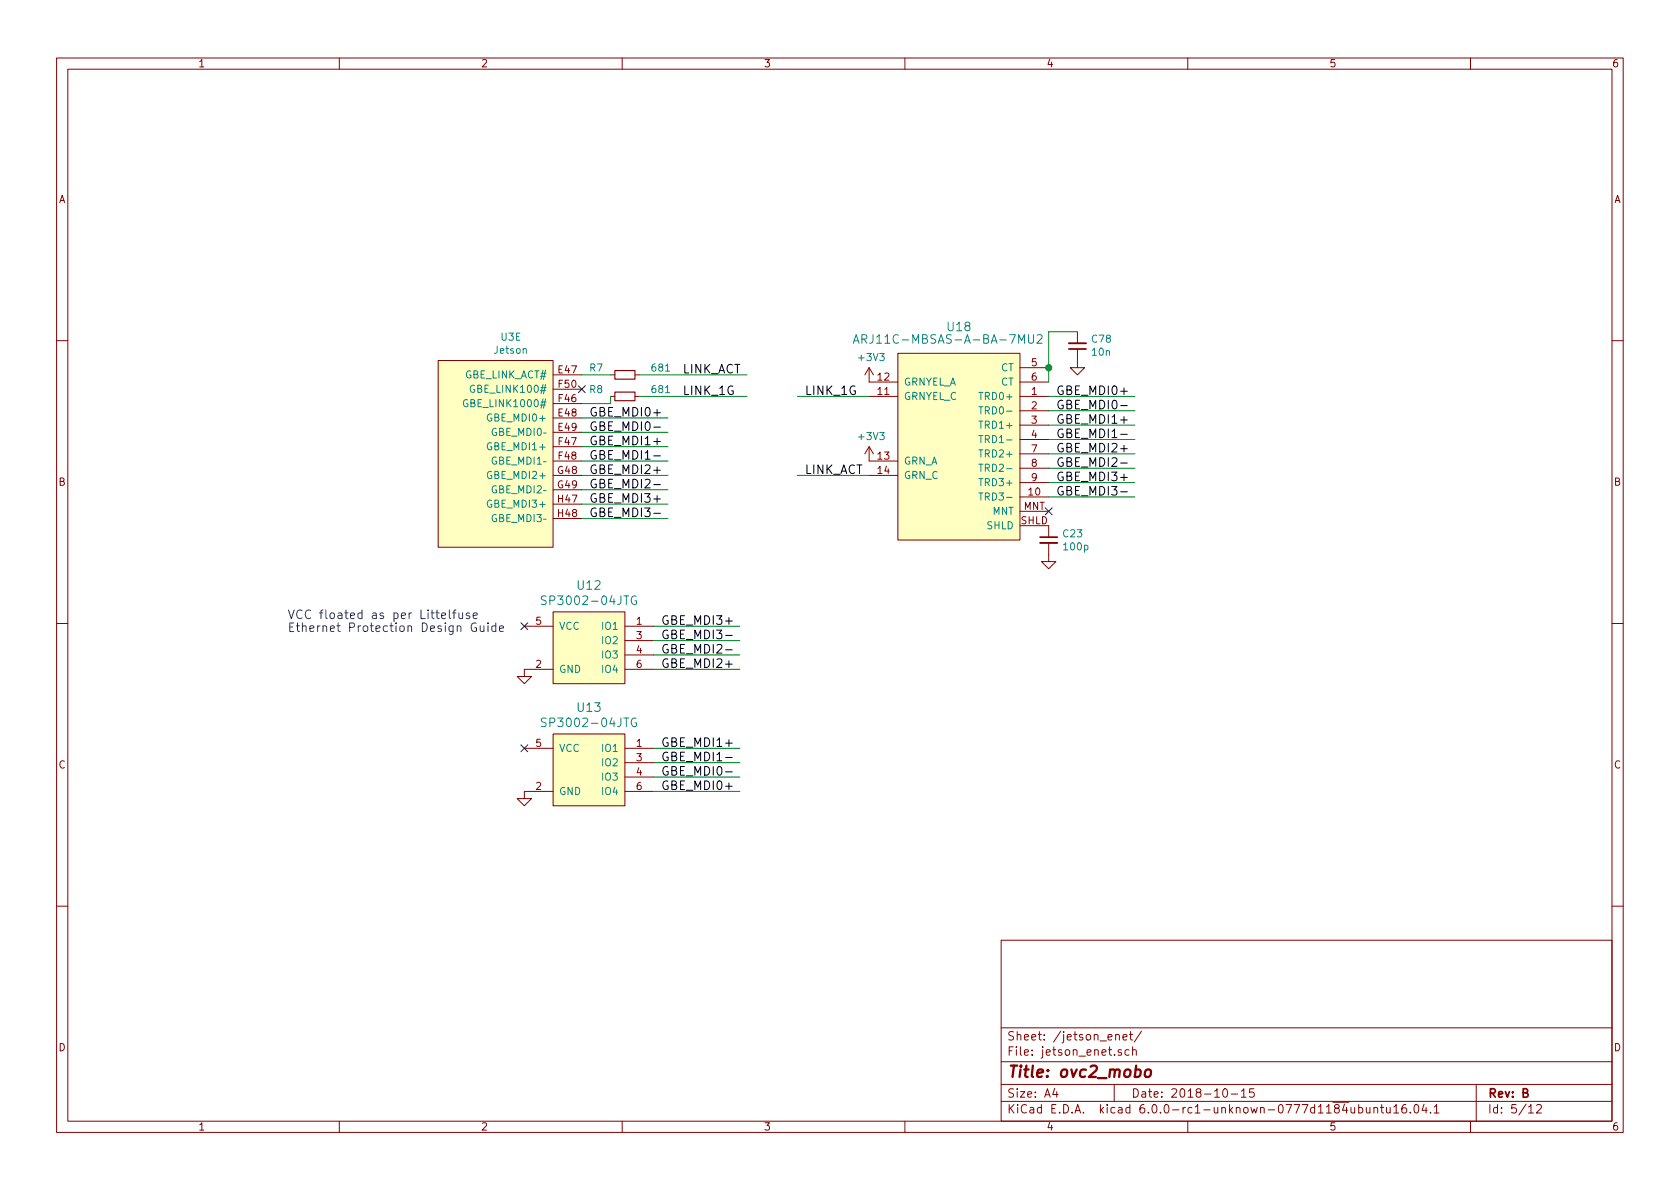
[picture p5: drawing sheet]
EESchema Schematic File Version 4
LIBS:ovc2_mobo-cache
EELAYER 28 0
EELAYER END
$Descr A4 11693 8268
encoding utf-8
Sheet 5 12
Title "ovc2_mobo"
Date "2018-10-15"
Rev "B"
Comp ""
Comment1 ""
Comment2 ""
Comment3 ""
Comment4 ""
$EndDescr
$Comp
L tx2:Jetson U3
U 5 1
P 3050 3100
F 0 "U3" H 3556 3865 50  0000 C CNN
F 1 "Jetson" H 3556 3774 50  0000 C CNN
F 2 "Jetson:JETSON_TX" H 3050 3100 50  0001 C CNN
F 3 "" H 3050 3100 50  0001 C CNN
F 4 "samtec" H 3050 3100 50  0001 C CNN "D1"
F 5 "SEAM-50-03.5-S-08-2-A-K-TR" H 3050 3100 50  0001 C CNN "D1PN"
F 6 "Samtec" H 3050 3100 50  0001 C CNN "MFN"
F 7 "SEAM-50-03.5-S-08-2-A-K-TR" H 3556 3965 50  0001 C CNN "MPN"
F 8 "no" H 3556 3965 50  0001 C CNN "Substitution OK?"
	5    3050 3100
	1    0    0    -1  
$EndComp
$Comp
L power:+3V3 #PWR038
U 1 1
P 6050 2650
F 0 "#PWR038" H 6050 2500 50  0001 C CNN
F 1 "+3V3" H 6065 2823 50  0000 C CNN
F 2 "" H 6050 2650 50  0001 C CNN
F 3 "" H 6050 2650 50  0001 C CNN
	1    6050 2650
	1    0    0    -1  
$EndComp
$Comp
L power:+3V3 #PWR039
U 1 1
P 6050 3200
F 0 "#PWR039" H 6050 3050 50  0001 C CNN
F 1 "+3V3" H 6065 3373 50  0000 C CNN
F 2 "" H 6050 3200 50  0001 C CNN
F 3 "" H 6050 3200 50  0001 C CNN
	1    6050 3200
	1    0    0    -1  
$EndComp
$Comp
L device:R_Small R7
U 1 1
P 4350 2600
F 0 "R7" V 4300 2400 50  0000 C CNN
F 1 "681" V 4300 2850 50  0000 C CNN
F 2 "Resistor_SMD:R_0402_1005Metric" H 4350 2600 50  0001 C CNN
F 3 "" H 4350 2600 50  0001 C CNN
F 4 "digikey" H 4300 2500 50  0001 C CNN "D1"
F 5 "P681L" H 4300 2500 50  0001 C CNN "D1PN"
F 6 "Panasonic" H 4300 2500 50  0001 C CNN "MFN"
F 7 "ERJ-2RKF6810X" H 4300 2500 50  0001 C CNN "MPN"
F 8 "yes" H 4300 2500 50  0001 C CNN "Substitution OK?"
F 9 "1%" H 4300 2500 50  0001 C CNN "Tolerance"
	1    4350 2600
	0    1    1    0   
$EndComp
$Comp
L device:R_Small R8
U 1 1
P 4350 2750
F 0 "R8" V 4300 2550 50  0000 C CNN
F 1 "681" V 4300 3000 50  0000 C CNN
F 2 "Resistor_SMD:R_0402_1005Metric" H 4350 2750 50  0001 C CNN
F 3 "" H 4350 2750 50  0001 C CNN
F 4 "digikey" H 4300 2650 50  0001 C CNN "D1"
F 5 "P681L" H 4300 2650 50  0001 C CNN "D1PN"
F 6 "Panasonic" H 4300 2650 50  0001 C CNN "MFN"
F 7 "ERJ-2RKF6810X" H 4300 2650 50  0001 C CNN "MPN"
F 8 "yes" H 4300 2650 50  0001 C CNN "Substitution OK?"
F 9 "1%" H 4300 2650 50  0001 C CNN "Tolerance"
	1    4350 2750
	0    1    1    0   
$EndComp
$Comp
L device:C_Small C23
U 1 1
P 7300 3750
F 0 "C23" H 7392 3796 50  0000 L CNN
F 1 "100p" H 7392 3705 50  0000 L CNN
F 2 "Capacitor_SMD:C_0805_2012Metric" H 7300 3750 50  0001 C CNN
F 3 "" H 7300 3750 50  0001 C CNN
F 4 "digikey" H 7392 3896 50  0001 C CNN "D1"
F 5 "399-5825" H 7392 3896 50  0001 C CNN "D1PN"
F 6 "KEMET" H 7392 3896 50  0001 C CNN "MFN"
F 7 "C0805X101KDRACTU" H 7392 3896 50  0001 C CNN "MPN"
F 8 "yes" H 7392 3896 50  0001 C CNN "Substitution OK?"
F 9 "X7R" H 7392 3896 50  0001 C CNN "Thermal"
F 10 "10%" H 7392 3896 50  0001 C CNN "Tolerance"
F 11 "1000 V" H 7392 3896 50  0001 C CNN "Voltage"
	1    7300 3750
	1    0    0    -1  
$EndComp
$Comp
L power:GND #PWR037
U 1 1
P 7300 3850
F 0 "#PWR037" H 7300 3600 50  0001 C CNN
F 1 "GND" H 7305 3677 50  0001 C CNN
F 2 "" H 7300 3850 50  0001 C CNN
F 3 "" H 7300 3850 50  0001 C CNN
	1    7300 3850
	1    0    0    -1  
$EndComp
$Comp
L tvs:SP3002-04JTG U12
U 1 1
P 4100 4500
F 0 "U12" H 4100 4937 60  0000 C CNN
F 1 "SP3002-04JTG" H 4100 4831 60  0000 C CNN
F 2 "TO_SOT_Packages_SMD:SOT-363_SC-70-6" H 4100 4500 60  0001 C CNN
F 3 "" H 4100 4500 60  0001 C CNN
F 4 "digikey" H 4100 5037 50  0001 C CNN "D1"
F 5 "F2916" H 4100 5037 50  0001 C CNN "D1PN"
F 6 "Littelfuse" H 4100 5037 50  0001 C CNN "MFN"
F 7 "SP3002-04JTG" H 4100 4500 60  0001 C CNN "MPN"
F 8 "yes" H 4100 5037 50  0001 C CNN "Substitution OK?"
	1    4100 4500
	1    0    0    -1  
$EndComp
$Comp
L power:GND #PWR089
U 1 1
P 3650 4650
F 0 "#PWR089" H 3650 4400 50  0001 C CNN
F 1 "GND" H 3655 4477 50  0001 C CNN
F 2 "" H 3650 4650 50  0001 C CNN
F 3 "" H 3650 4650 50  0001 C CNN
	1    3650 4650
	1    0    0    -1  
$EndComp
$Comp
L tvs:SP3002-04JTG U13
U 1 1
P 4100 5350
F 0 "U13" H 4100 5787 60  0000 C CNN
F 1 "SP3002-04JTG" H 4100 5681 60  0000 C CNN
F 2 "TO_SOT_Packages_SMD:SOT-363_SC-70-6" H 4100 5350 60  0001 C CNN
F 3 "" H 4100 5350 60  0001 C CNN
F 4 "digikey" H 4100 5887 50  0001 C CNN "D1"
F 5 "F2916" H 4100 5887 50  0001 C CNN "D1PN"
F 6 "Littelfuse" H 4100 5887 50  0001 C CNN "MFN"
F 7 "SP3002-04JTG" H 4100 5350 60  0001 C CNN "MPN"
F 8 "yes" H 4100 5887 50  0001 C CNN "Substitution OK?"
	1    4100 5350
	1    0    0    -1  
$EndComp
$Comp
L power:GND #PWR090
U 1 1
P 3650 5500
F 0 "#PWR090" H 3650 5250 50  0001 C CNN
F 1 "GND" H 3655 5327 50  0001 C CNN
F 2 "" H 3650 5500 50  0001 C CNN
F 3 "" H 3650 5500 50  0001 C CNN
	1    3650 5500
	1    0    0    -1  
$EndComp
$Comp
L ethernet:ARJ11C-MBSAS-A-BA-7MU2 U18
U 1 1
P 6900 3350
F 0 "U18" H 6675 4437 60  0000 C CNN
F 1 "ARJ11C-MBSAS-A-BA-7MU2" H 6600 4350 60  0000 C CNN
F 2 "Ethernet:ARJ11C-MBSAS-A-BA-7MU2" H 6900 3350 60  0001 C CNN
F 3 "" H 6900 3350 60  0001 C CNN
F 4 "digikey" H 6675 4537 50  0001 C CNN "D1"
F 5 "ARJ11C-MBSAS-A-BA-7MU2" H 6675 4537 50  0001 C CNN "D1PN"
F 6 "Abracon" H 6675 4537 50  0001 C CNN "MFN"
F 7 "ARJ11C-MBSAS-A-BA-7MU2" H 6675 4537 50  0001 C CNN "MPN"
F 8 "no" H 6675 4537 50  0001 C CNN "Substitution OK?"
	1    6900 3350
	1    0    0    -1  
$EndComp
$Comp
L device:C_Small C78
U 1 1
P 7500 2400
F 0 "C78" H 7408 2354 50  0000 R CNN
F 1 "10n" H 7408 2445 50  0000 R CNN
F 2 "Capacitor_SMD:C_0402_1005Metric" H 7500 2400 50  0001 C CNN
F 3 "" H 7500 2400 50  0001 C CNN
F 4 "Element14" H 7408 2454 50  0001 C CNN "D1"
F 5 "2525065" H 7408 2454 50  0001 C CNN "D1PN"
F 6 "TDK" H 7408 2454 50  0001 C CNN "MFN"
F 7 "C1005X7S2A103K050BB" H 7408 2454 50  0001 C CNN "MPN"
F 8 "yes" H 7408 2454 50  0001 C CNN "Substitution OK?"
F 9 "X7S" H 7408 2454 50  0001 C CNN "Thermal"
F 10 "10%" H 7408 2454 50  0001 C CNN "Tolerance"
F 11 "100 V" H 7408 2454 50  0001 C CNN "Voltage"
	1    7500 2400
	-1   0    0    1   
$EndComp
$Comp
L power:GND #PWR0156
U 1 1
P 7500 2500
F 0 "#PWR0156" H 7500 2250 50  0001 C CNN
F 1 "GND" H 7505 2327 50  0001 C CNN
F 2 "" H 7500 2500 50  0001 C CNN
F 3 "" H 7500 2500 50  0001 C CNN
	1    7500 2500
	1    0    0    -1  
$EndComp
Text Label 4750 2750 0    60   ~ 0
LINK_1G
Text Label 4750 2600 0    60   ~ 0
LINK_ACT
Text Label 5600 2750 0    60   ~ 0
LINK_1G
Text Label 5600 3300 0    60   ~ 0
LINK_ACT
Text Label 4100 2900 0    60   ~ 0
GBE_MDI0+
Text Label 4100 3000 0    60   ~ 0
GBE_MDI0-
Text Label 4100 3100 0    60   ~ 0
GBE_MDI1+
Text Label 4100 3200 0    60   ~ 0
GBE_MDI1-
Text Label 4100 3300 0    60   ~ 0
GBE_MDI2+
Text Label 4100 3400 0    60   ~ 0
GBE_MDI2-
Text Label 4100 3500 0    60   ~ 0
GBE_MDI3+
Text Label 4100 3600 0    60   ~ 0
GBE_MDI3-
Text Label 7350 2750 0    60   ~ 0
GBE_MDI0+
Text Label 7350 2850 0    60   ~ 0
GBE_MDI0-
Text Label 7350 2950 0    60   ~ 0
GBE_MDI1+
Text Label 7350 3050 0    60   ~ 0
GBE_MDI1-
Text Label 7350 3150 0    60   ~ 0
GBE_MDI2+
Text Label 7350 3250 0    60   ~ 0
GBE_MDI2-
Text Label 7350 3350 0    60   ~ 0
GBE_MDI3+
Text Label 7350 3450 0    60   ~ 0
GBE_MDI3-
Text Notes 2000 4400 0    60   ~ 0
VCC floated as per Littelfuse\nEthernet Protection Design Guide
Text Label 4600 5500 0    60   ~ 0
GBE_MDI0+
Text Label 4600 5400 0    60   ~ 0
GBE_MDI0-
Text Label 4600 5200 0    60   ~ 0
GBE_MDI1+
Text Label 4600 5300 0    60   ~ 0
GBE_MDI1-
Text Label 4600 4650 0    60   ~ 0
GBE_MDI2+
Text Label 4600 4550 0    60   ~ 0
GBE_MDI2-
Text Label 4600 4350 0    60   ~ 0
GBE_MDI3+
Text Label 4600 4450 0    60   ~ 0
GBE_MDI3-
Wire Wire Line
	5550 3300 6050 3300
Wire Wire Line
	5550 2750 6050 2750
Wire Wire Line
	4050 2600 4250 2600
Wire Wire Line
	4050 2900 4650 2900
Wire Wire Line
	4050 3000 4650 3000
Wire Wire Line
	4050 3100 4650 3100
Wire Wire Line
	4050 3200 4650 3200
Wire Wire Line
	4050 3300 4650 3300
Wire Wire Line
	4050 3400 4650 3400
Wire Wire Line
	4050 3500 4650 3500
Wire Wire Line
	4050 3600 4650 3600
Wire Wire Line
	7300 2750 7900 2750
Wire Wire Line
	7300 2850 7900 2850
Wire Wire Line
	7300 3050 7900 3050
Wire Wire Line
	7300 2950 7900 2950
Wire Wire Line
	7300 3150 7900 3150
Wire Wire Line
	7300 3250 7900 3250
Wire Wire Line
	7300 3350 7900 3350
Wire Wire Line
	7300 3450 7900 3450
Wire Wire Line
	4450 2600 5200 2600
Wire Wire Line
	4450 2750 5200 2750
Wire Wire Line
	4050 2800 4250 2800
Wire Wire Line
	4250 2800 4250 2750
Wire Wire Line
	4550 5400 5150 5400
Wire Wire Line
	4550 5300 5150 5300
Wire Wire Line
	4550 5200 5150 5200
Wire Wire Line
	4550 5500 5150 5500
Wire Wire Line
	4550 4550 5150 4550
Wire Wire Line
	4550 4450 5150 4450
Wire Wire Line
	4550 4350 5150 4350
Wire Wire Line
	4550 4650 5150 4650
Wire Wire Line
	7300 2300 7300 2550
Wire Wire Line
	7300 2300 7500 2300
Wire Wire Line
	7300 2550 7300 2650
Connection ~ 7300 2550
NoConn ~ 3650 4350
NoConn ~ 3650 5200
NoConn ~ 7300 3550
NoConn ~ 4050 2700
$EndSCHEMATC
